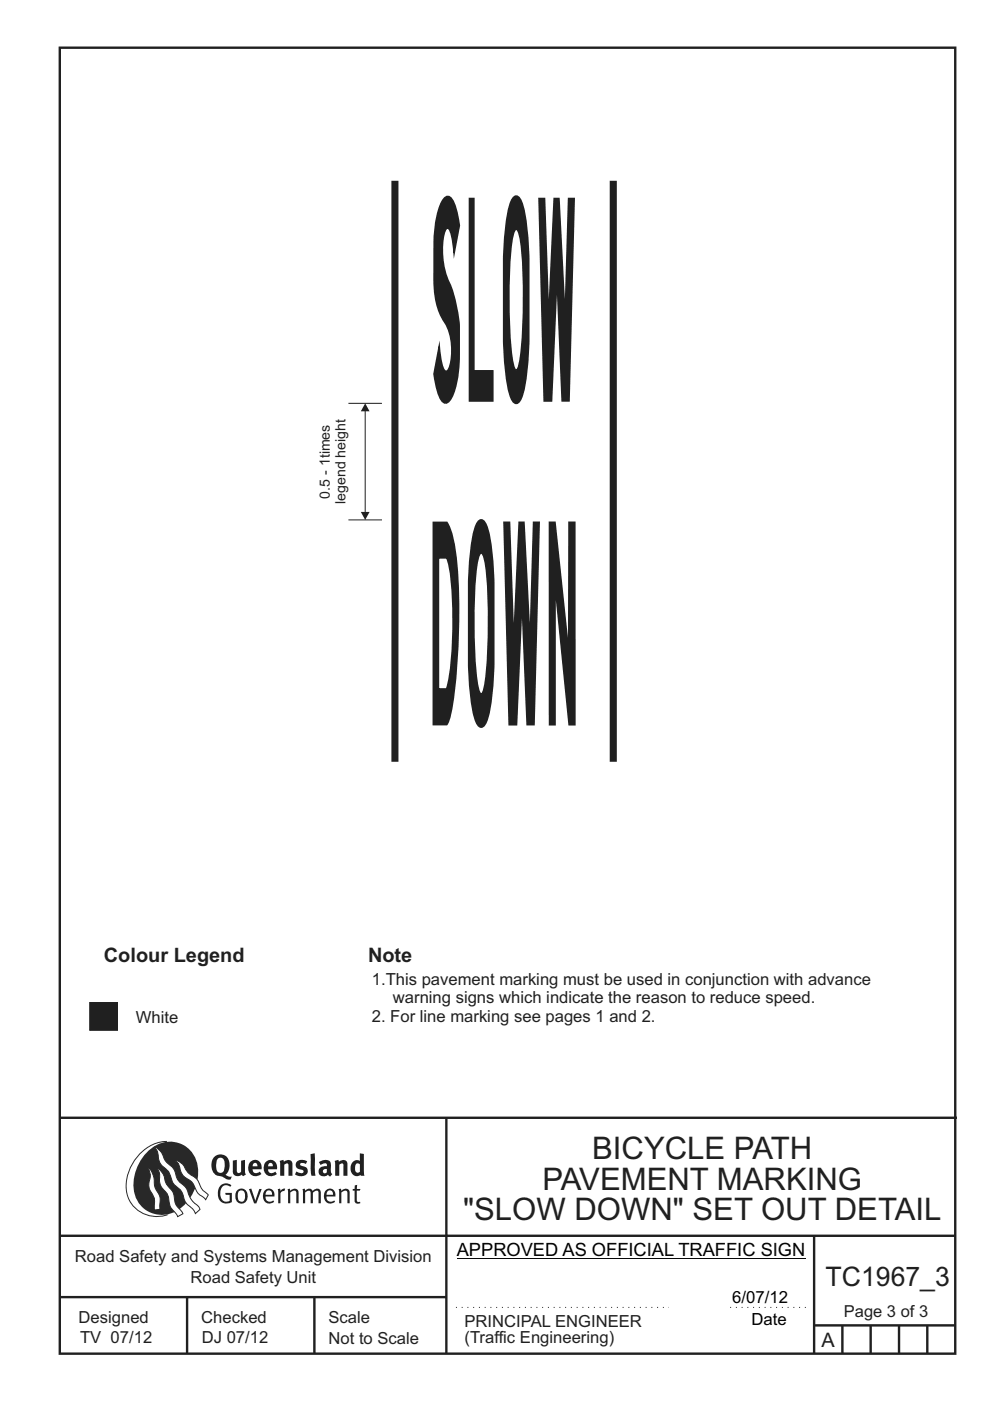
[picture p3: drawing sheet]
<svg xmlns="http://www.w3.org/2000/svg" width="210mm" height="297mm" viewBox="0 0 210 297" stroke-linecap="round" stroke-linejoin="round" font-family="sans-serif">
<g fill="none" stroke="#231f20" stroke-width=".51">
<path d="M12.7 10.1h189.9v276.9h-189.9zM12.7 237h190.3M94.7 236.9v50.1M12.7 262h190M12.7 275h82M39.7 275v12M66.7 275v12M172.7 262v25M172.7 281h30M178.7 281v6M184.7 281v6M190.7 281v6"/>
<path d="M196.7 281v6"/>
</g>
<path d="M96.9 266.8h73.9" fill="none" stroke="#000" stroke-width=".21"/>
<path d="M96.7 277.2h45.2M154.9 277.2h16.6" fill="none" stroke="#231f20" stroke-width=".21" stroke-dasharray=".2 1" stroke-linecap="butt"/>
<path d="M35.4 242a9.3 9.3 0 0 0-8.6 8.6 6.5 6.5 0 0 0 8.8 6.9" fill="none" stroke="#2b2824" stroke-width=".21"/>
<path d="M31.4 244.1a6.1 6.1 0 0 1 6.8-1.7 6.1 6.1 0 0 1 3.8 5.8 9.5 9.5 0 0 1-5.9 9.1 6 6 0 0 1-7.8-6.2 10.3 10.3 0 0 1 3.1-7z" fill-rule="evenodd" fill="#2b2824"/>
<g fill="#fff" stroke="#2b2824" stroke-width=".21">
<path d="M31.6 247.7a1.47 1.47 0 0 1 .7 1.1l.4 1.5a4.1 4.1 0 0 0 1.1 3l.2 1v2.1l-1.2 .2-.1-1a3.9 3.9 0 0 0-.9-3.3 5 5 0 0 1 .1-2.9z" fill-rule="evenodd"/>
<path d="M37.2 245.9l.6 .3a4.2 4.2 0 0 1 1.9 2.2l1.1 .9a3.2 3.2 0 0 1 1.7 2.2l.6 .9 1.1 1-.6 1-.4-.5a3.8 3.8 0 0 1-2-2.6 4.6 4.6 0 0 0-2-1.7 5.1 5.1 0 0 1-1.3-2.8z" fill-rule="evenodd"/>
<path d="M32.8 243.2a3.4 3.4 0 0 1 2 2.5l.8 1a4.3 4.3 0 0 1 2 3.2l.6 .9a5 5 0 0 1 2.1 3.1l.7 .9a2.97 2.97 0 0 1 1.4 1.6l-1 .9a3.2 3.2 0 0 0-1.5-1.8l-.7-.9a4.6 4.6 0 0 0-2.2-3.4 4 4 0 0 1-1-2.3 4 4 0 0 0-1.6-1.7 3.6 3.6 0 0 1-.9-2.7z" fill-rule="evenodd"/>
<path d="M33.4 247.7l.8 .7 .6 1a4.4 4.4 0 0 0 1.7 3.1l.4 .9a3.9 3.9 0 0 0 1.6 3.4l.3 .5-1.1 .6a3.5 3.5 0 0 0-1.4-1.7l-.2-.5a5.9 5.9 0 0 0-1-3.1 3.6 3.6 0 0 1-1.2-3.5z" fill-rule="evenodd"/>
</g>
<g fill="#231f20">
<path d="M46.8 251.4a1.74 1.74 0 0 1 2.3-.1l-.2 .3a1.25 1.25 0 0 0-1.5-.2 1.25 1.25 0 0 0-.7 1.2 1.74 1.74 0 0 0 1.3 2.2l.7-.2v-1.3h-.8l-.1-.4h1.4v2a1.92 1.92 0 0 1-2.2 0 1.92 1.92 0 0 1-.8-2.1l.3-1z" fill-rule="evenodd"/>
<path d="M50.6 252.7a.88 .88 0 0 1 1.1-.1 .88 .88 0 0 1 .3 1.1 .88 .88 0 0 1-.8 1.1l-.5-.2a2.24 2.24 0 0 1-.1-1.9zM50.3 252.4a1.93 1.93 0 0 0 .4 2.7 1.47 1.47 0 0 0 1.5-.4 1.47 1.47 0 0 0 .3-1.6 1.27 1.27 0 0 0-.9-1.1 1.27 1.27 0 0 0-1.3 .4z" fill-rule="evenodd"/>
<path d="M52.8 252.1l.5-.1 .9 2.6 .8-2.5h.5l-1.1 3h-.5z" fill-rule="evenodd"/>
<path d="M56.7 252.5a.72 .72 0 0 1 .8 0 .72 .72 0 0 1 .2 .8h-1.4zM56.4 252.2a1.74 1.74 0 0 0 .5 3l1.1-.3 .1-.1-.1-.3a.96 .96 0 0 1-1.2 .2 .96 .96 0 0 1-.5-1h1.9a1.25 1.25 0 0 0-.4-1.4 1.25 1.25 0 0 0-1.4-.1z" fill-rule="evenodd"/>
<path d="M58.9 252.1l.5-.1 .1 .5 .4-.4 .6-.1-.2 .5a.67 .67 0 0 0-.8 .7v1.9h-.5z" fill-rule="evenodd"/>
<path d="M61 252.1l.4-.1 .2 .4a.93 .93 0 0 1 1-.4 .93 .93 0 0 1 .7 .8v2.3h-.5v-2.5a.83 .83 0 0 0-1.2 .3v2.2h-.5z" fill-rule="evenodd"/>
<path d="M64.2 252.1l.4-.1 .2 .4a.87 .87 0 0 1 .8-.4 .87 .87 0 0 1 .7 .5h.1a.89 .89 0 0 1 .9-.5 .89 .89 0 0 1 .7 .8v2.3h-.4l-.1-2.6a.87 .87 0 0 0-1.1 .4v2.2h-.5l-.1-2.5a.8 .8 0 0 0-1.1 .3v2.2h-.4z" fill-rule="evenodd"/>
<path d="M69.6 252.5a.72 .72 0 0 1 .8 0 .72 .72 0 0 1 .2 .8h-1.3zM69.3 252.2a1.74 1.74 0 0 0 .6 3l1.1-.3 .1-.1-.2-.3a.96 .96 0 0 1-1.1 .2 .96 .96 0 0 1-.5-1h1.8a1.25 1.25 0 0 0-.4-1.4 1.25 1.25 0 0 0-1.4-.1z" fill-rule="evenodd"/>
<path d="M71.8 252.1l.5-.1 .2 .4a.93 .93 0 0 1 .9-.4 .93 .93 0 0 1 .8 .8v2.3h-.5l-.1-2.5a.83 .83 0 0 0-1.2 .3v2.2h-.5z" fill-rule="evenodd"/>
<path d="M75.3 251.3l.5-.1-.1 .9h.8l-.2 .3h-.6v2.3l.2 .1h.5v.3a.76 .76 0 0 1-1.2-.6v-2.1h-.4v-.3h.4z" fill-rule="evenodd"/>
<path d="M46.2 245.6l.4-.1a.95 .95 0 0 1 1.1 1.2v.4a1.13 1.13 0 0 1-1 1.6 1.39 1.39 0 0 1-.9-1.9l.2-.8zM45.6 245.1a2.61 2.61 0 0 0 .5 4.2l1.1 .2a1.66 1.66 0 0 0 1.7 .5l.3-.5-.7-.1-.7-.3a2.7 2.7 0 0 0-.1-4.1 1.97 1.97 0 0 0-2.1 .1z" fill-rule="evenodd"/>
<path d="M49.4 246.1l.8-.2 .1 2.5 .3 .3 .5-.3v-2.3l.9-.2v2.5l.2 .6-.6 .4-.3-.3a1.12 1.12 0 0 1-1.3 .2 1.12 1.12 0 0 1-.6-1.1z" fill-rule="evenodd"/>
<path d="M53.8 246.6h.6l.2 .7h-1zM53 246.5a1.74 1.74 0 0 0 .1 2.4 1.74 1.74 0 0 0 2.3 0l-.3-.5a.85 .85 0 0 1-.9 .3 .85 .85 0 0 1-.6-.8h1.9a1.47 1.47 0 0 0-.7-1.8 1.47 1.47 0 0 0-1.8 .4z" fill-rule="evenodd"/>
<path d="M57.1 246.6h.5l.3 .7h-1zM56.2 246.5a1.74 1.74 0 0 0 .1 2.4 1.74 1.74 0 0 0 2.4 0l-.3-.5a.85 .85 0 0 1-1 .3 .85 .85 0 0 1-.5-.8h1.9a1.47 1.47 0 0 0-.7-1.8 1.47 1.47 0 0 0-1.9 .4z" fill-rule="evenodd"/>
<path d="M59.3 246.1l.8-.2 .2 .4a.99 .99 0 0 1 1.1-.4 .99 .99 0 0 1 .6 1v2.4h-.8l-.1-2.5a.56 .56 0 0 0-.8 .2v2.3h-.9z" fill-rule="evenodd"/>
<path d="M62.9 246.4a1.97 1.97 0 0 1 2.3-.2l-.4 .6a.7 .7 0 0 0-1.1 .1l.4 .3a1.06 1.06 0 0 1 1.2 .9 1.06 1.06 0 0 1-.9 1.2 2.32 2.32 0 0 1-1.8-.3l.3-.6h.1a.86 .86 0 0 0 1.4 0 .85 .85 0 0 0-.9-.5 .94 .94 0 0 1-.6-1.5z" fill-rule="evenodd"/>
<path d="M68.6 248.1l.7-.3v.8l-.6 .1-.2-.4zM67.6 246.4l.5 .6a1.1 1.1 0 0 1 1.2-.2v.5a1.27 1.27 0 0 0-1.3 .2 1.27 1.27 0 0 0-.3 1.4 1.24 1.24 0 0 0 1.9 .2l.4 .4 .4-.6a1.3 1.3 0 0 1-.2-1.4 1.22 1.22 0 0 0-.4-1.4 2.31 2.31 0 0 0-2.2 .3z" fill-rule="evenodd"/>
<path d="M71 246.1l.7-.2 .2 .4a.99 .99 0 0 1 1.1-.4 .99 .99 0 0 1 .7 1v2.4h-.9v-2.5a.56 .56 0 0 0-.8 .2v2.3h-.9z" fill-rule="evenodd"/>
<path d="M75.6 246.7l.3-.1 .4 .3v1.5l-.6 .2a1.49 1.49 0 0 1-.1-1.9zM76.3 244.5v1.6a1.43 1.43 0 0 0-1.5 .2 1.43 1.43 0 0 0-.4 1.5 1.33 1.33 0 0 0 .6 1.4 1.33 1.33 0 0 0 1.5-.1v.2h.8l-.1-4.6z" fill-rule="evenodd"/>
<path d="M65.9 244.7l.8-.2 .2 4.8h-.8l-.2-1.2z" fill-rule="evenodd"/>
</g>
<path d="M19 212.6h5.9v5.8h-5.9z" fill-rule="evenodd" fill="#231f20" stroke="#231f20" stroke-width=".21"/>
<path d="M83.8 38.3v123.2" fill="none" stroke="#231f20" stroke-width="1.5" stroke-linecap="butt"/>
<path d="M94.1 42.2l.5-.4 .4-.1 .4 .1a7 7 0 0 1 1.7 4l.3 2-1.1 5.8a10.9 10.9 0 0 0-1.2-5.2l-.3-.1a6.2 6.2 0 0 0-1 4.3 16.9 16.9 0 0 0 1.8 8.2 35.2 35.2 0 0 1 1.8 8.2 56 56 0 0 1-.4 10.9 8.8 8.8 0 0 1-2.1 5.4l-.4 .1-.5-.1a7 7 0 0 1-1.6-4l-.3-2 1.1-5.8a12.4 12.4 0 0 0 1 5l.3 .2h.3a7.1 7.1 0 0 0 1-4.7 12.3 12.3 0 0 0-2.3-7.2l-.9-2.4-.5-3.6a109.1 109.1 0 0 1 .2-12.2 14 14 0 0 1 1.8-6.4z" fill-rule="evenodd" fill="#231f20" stroke="#231f20" stroke-width=".36"/>
<path d="M109.1 48.9l.4-.3 .3 .3a32.2 32.2 0 0 1 1.2 9.8 100.8 100.8 0 0 1-.9 18.8l-.3 .7-.3 .3-.3-.3a35.2 35.2 0 0 1-1.2-9.8 108.2 108.2 0 0 1 .6-17.5zM109 41.8a9.7 9.7 0 0 0-1.5 4.6l-.4 3.2-.2 4.9-.1 17.6a59.7 59.7 0 0 0 1.3 11.4l.4 1.1 .5 .7 .5 .2 .5-.2a9.7 9.7 0 0 0 1.5-4.6l.3-3.2 .3-4.9v-17.7a59.4 59.4 0 0 0-1.2-11.3l-.4-1.1-.5-.7-.5-.2z" fill-rule="evenodd" fill="#231f20"/>
<path d="M109 41.8l.5-.2 .5 .2a9.7 9.7 0 0 1 1.5 4.6l.3 3.2 .3 4.9v17.6a59.7 59.7 0 0 1-1.2 11.4l-.4 1.1-.5 .7-.5 .2-.5-.2a9.7 9.7 0 0 1-1.5-4.6l-.4-3.2-.2-4.9-.1-17.7a59.4 59.4 0 0 1 1.3-11.3l.4-1.1zM109.1 48.9l.4-.3 .3 .3a32.2 32.2 0 0 1 1.2 9.8 100.8 100.8 0 0 1-.9 18.8l-.3 .7-.3 .3-.3-.3a35.2 35.2 0 0 1-1.2-9.8 108.2 108.2 0 0 1 .6-17.5z" fill="none" stroke="#231f20" stroke-width=".36"/>
<g fill="#231f20" stroke="#231f20" stroke-width=".36">
<path d="M114.3 42.1h1.2l.9 25.8 1.2-25.8h.9l1.4 25.8 .7-25.8h1.2l-1.1 42.9h-1.5l-1.1-26.8-1.1 26.8h-1.6z" fill-rule="evenodd"/>
<path d="M99.6 42.1h.9v36.5h4v6.4h-4.9z" fill-rule="evenodd"/>
</g>
<path d="M101.7 117.5l.4-.3 .3 .3a32.2 32.2 0 0 1 1.2 9.8 100.8 100.8 0 0 1-.9 18.8l-.3 .8-.3 .3-.4-.3a35.2 35.2 0 0 1-1.1-9.8 108.2 108.2 0 0 1 .6-17.6zM101.5 110.5a9.7 9.7 0 0 0-1.4 4.5l-.4 3.2-.3 5v17.6a59.7 59.7 0 0 0 1.3 11.4l.4 1 .4 .7 .6 .3 .5-.3a9.7 9.7 0 0 0 1.4-4.5l.4-3.3 .3-4.9v-17.6a59.5 59.5 0 0 0-1.3-11.4l-.3-1-.5-.7-.5-.3z" fill-rule="evenodd" fill="#231f20"/>
<path d="M101.5 110.5l.6-.3 .5 .3a9.7 9.7 0 0 1 1.4 4.5l.4 3.2 .3 5v17.6a59.7 59.7 0 0 1-1.3 11.4l-.3 1-.5 .7-.5 .3-.6-.3a9.7 9.7 0 0 1-1.4-4.5l-.4-3.3-.3-4.9v-17.6a59.4 59.4 0 0 1 1.3-11.4l.4-1zM101.7 117.5l.4-.3 .3 .3a32.2 32.2 0 0 1 1.2 9.8 100.8 100.8 0 0 1-.9 18.8l-.3 .8-.3 .3-.4-.3a35.2 35.2 0 0 1-1.1-9.8 108.2 108.2 0 0 1 .6-17.6z" fill="none" stroke="#231f20" stroke-width=".36"/>
<g fill="#231f20" stroke="#231f20" stroke-width=".36">
<path d="M106.9 110.7h1.2l.8 25.8 1.2-25.8h1l1.3 25.8 .8-25.8h1.1l-1 42.9h-1.5l-1.1-26.7-1.2 26.7h-1.5z" fill-rule="evenodd"/>
<path d="M116.6 110.7h1.1l2.9 27.8 .1-27.8h1.2v42.9h-1.2l-3-29.9v29.9h-1.1z" fill-rule="evenodd"/>
<path d="M91.9 110.8v42.8h2.8a24.8 24.8 0 0 0 1.8-8.6 138.1 138.1 0 0 0 0-28.1 16.1 16.1 0 0 0-1.7-6.1zM93 118.3h1.8a39.4 39.4 0 0 1 1.3 12 64 64 0 0 1-1.4 15.8h-1.7z" fill-rule="evenodd"/>
</g>
<path d="M73.9 85.5h7.1M77.5 87.1v21.6M73.9 110.2h7.1" fill="none" stroke="#231f20" stroke-width=".21"/>
<g fill="#231f20">
<path d="M77.5 85.5l.9 1.7h-1.9z"/>
<path d="M76.5 108.5h1.9l-.9 1.7z"/>
</g>
<path d="M130.1 38.3v123.2" fill="none" stroke="#231f20" stroke-width="1.5" stroke-linecap="butt"/>
<g font-size="6.6" fill="#231f20">
<text x="125.6" y="245.7">BICYCLE PATH</text>
<text x="115" y="252.2">PAVEMENT MARKING</text>
<text x="98.2" y="258.7">&quot;SLOW DOWN&quot; SET OUT DETAIL</text>
</g>
<text font-size="5.7" fill="#231f20" x="175.1" y="272.7">TC1967_3</text>
<g font-size="4.2" fill="#231f20">
<text x="22" y="203.9">Colour Legend</text>
<text x="78.1" y="203.9">Note</text>
<text x="174.2" y="285.5">A</text>
</g>
<text font-size="3.9" x="96.9" y="266.3">APPROVED AS OFFICIAL TRAFFIC SIGN</text>
<g font-size="3.6">
<text x="155.3" y="276.2">6/07/12</text>
<text x="159.4" y="281">Date</text>
</g>
<g font-size="3.5" fill="#231f20">
<text x="78.9" y="208.8">1.This pavement marking must be used in conjunction with advance</text>
<text x="83.3" y="212.7">warning signs which indicate the reason to reduce speed.</text>
<text x="28.8" y="216.8">White</text>
<text x="78.9" y="216.7">2. For line marking see pages 1 and 2.</text>
<text x="15.9" y="267.6">Road Safety and Systems Management Division</text>
<text x="40.4" y="271.9">Road Safety Unit</text>
<text x="16.7" y="280.5">Designed</text>
<text x="42.7" y="280.5">Checked</text>
<text x="69.7" y="280.5">Scale</text>
<text x="98.5" y="281.4">PRINCIPAL ENGINEER</text>
<text x="179" y="279.2">Page 3 of 3</text>
<text x="17" y="284.8">TV 07/12</text>
<text x="42.8" y="284.8">DJ 07/12</text>
<text x="69.7" y="285">Not to Scale</text>
<text x="98.5" y="284.8">(Traffic Engineering)</text>
</g>
<g font-size="3" fill="#231f20">
<text x="70" y="105.7" transform="rotate(-90 70 105.7)">0.5 - 1times</text>
<text x="73.3" y="106.9" transform="rotate(-90 73.3 106.9)">legend height</text>
</g>
</svg>
